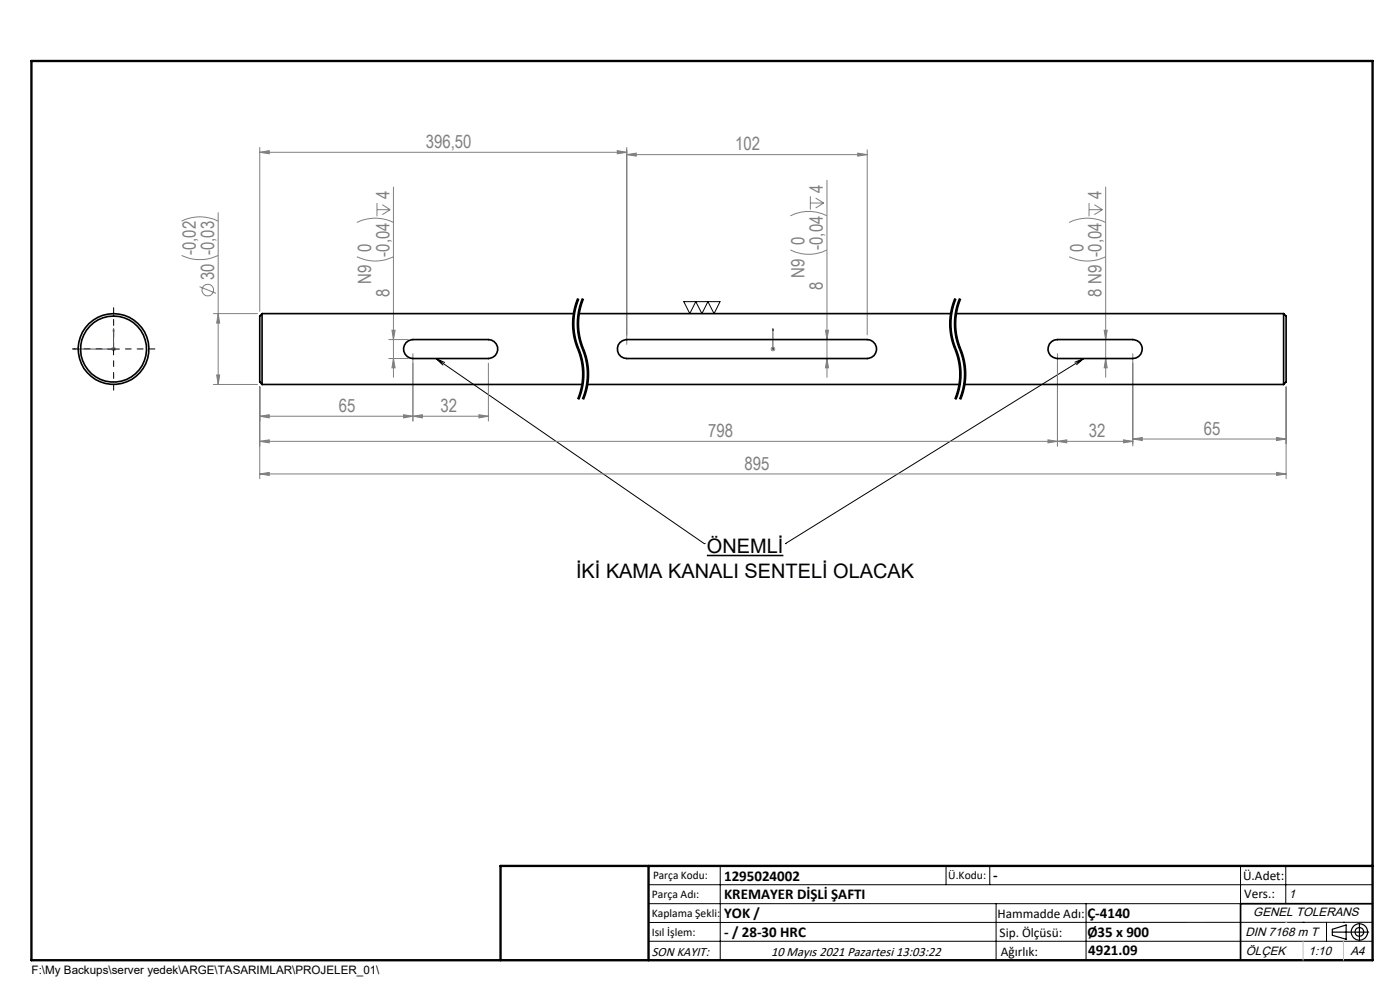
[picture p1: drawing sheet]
<svg xmlns="http://www.w3.org/2000/svg" width="297mm" height="210mm" viewBox="0 0 297 210" stroke-linecap="round" stroke-linejoin="round" font-family="sans-serif">
<g fill="none" stroke="#808080" stroke-width=".21">
<path d="M55.1 32.3l2-.3v.6zM55.1 31.3v34.7M55.1 32.3h77.9M83.5 39.7v40.3M131 32l2 .3-2 .3zM133 32.8l2-.3v.6zM133 31.3v41.8M133 32.8h51M175.4 38.2v41.8M182 32.5l2 .3-2 .3zM184 31.8v39.2M234.6 39.7v40.3"/>
<path d="M38.5 54.2a9 9 0 0 0 7.8 0M38.5 46.9a8.6 8.6 0 0 1 7.8 0M46.3 45.1v36.5M75.7 54.5a8.6 8.6 0 0 0 7.8 0M75.7 47.2a8.6 8.6 0 0 1 7.8 0M80 43.1v2.8M80 44.5h2.8M81.1 43.4l1.7 1.1M82.8 44.5l-1.7 1M167.7 53a8.6 8.6 0 0 0 7.7 0M167.7 45.8a8.6 8.6 0 0 1 7.7 0M171.9 41.7v2.8"/>
<path d="M171.9 43.1h2.8M173 42l1.7 1.1M174.7 43.1l-1.7 1M226.8 54.5a8.6 8.6 0 0 0 7.8 0M226.8 47.2a8.6 8.6 0 0 1 7.8 0M231 44.5h2.9M231 43.1v2.8M232.2 43.4l1.7 1.1M233.9 44.5l-1.7 1M23.6 74h1M23.7 73.7l.7 .7M24.1 73.5v1"/>
<path d="M24.4 73.7l-.7 .7M42.3 60.8l3.5 1.4M45.3 66.5h9.3M46 79.5h.6l-.3 2.1zM46.3 66.5l.3 2h-.6zM82.5 76.1h4.1M82.5 72h4.1M83.1 70.1h.7l-.3 1.9zM83.5 76.1l.3 1.9h-.7zM87.6 75v14.3M103.6 77v12.3M163.5 74h1"/>
<path d="M163.6 73.7l.7 .7M164 73.5v1M164.3 73.7l-.7 .7M175.1 70.1h.7l-.4 1.9zM175.4 76.1l.4 1.9h-.7zM224.3 75v19.6M234.2 70.1h.7l-.3 1.9zM234.6 76.1l.3 1.9h-.7zM240.3 75v19.6M45.3 81.6h9.3M55.1 88.3l2-.3v.6zM55.1 93.6l2-.3v.6z"/>
<path d="M55.1 82v19.6M55.1 88.3h48.5M55.1 93.6h185.2M85.6 88l2 .3-2 .3zM87.6 88.3l2-.3v.6zM101.6 88l2 .3-2 .3zM222.3 93.3l2 .3-2 .3zM224.3 93.6l2-.3v.6zM238.3 93.3l2 .3-2 .3zM240.3 93.1l2-.3v.6zM240.3 93.1h32.5M270.8 92.8l2 .3-2 .3z"/>
<path d="M272.8 82v19.6M55.1 100.5l2-.3v.7zM55.1 100.5h217.7M270.8 100.2l2 .3-2 .4z"/>
<circle cx="44.1" cy="61.5" r="1.23"/>
</g>
<path d="M150 117.8h16.2" fill="none" stroke="#000" stroke-width=".33"/>
<path d="M122.7 63.3a13.9 13.9 0 0 0 0 10.7M122.7 74a13.9 13.9 0 0 1 0 10.7M123.7 63.3a13.9 13.9 0 0 0 0 10.7M123.7 74a13.9 13.9 0 0 1 0 10.7M202.7 63.3a13.9 13.9 0 0 0 0 10.7M202.7 74a13.9 13.9 0 0 1 0 10.7M203.7 63.3a13.9 13.9 0 0 0 0 10.7M203.7 74a13.9 13.9 0 0 1 0 10.7" fill="none" stroke="#000" stroke-width=".21" stroke-dasharray="6.3 1.3 1.3 1.3" stroke-dashoffset="2.8" stroke-linecap="butt"/>
<g fill="none" stroke="#000" stroke-width=".21">
<path d="M22.8 74h2.5M24.1 72.8v2.5M92.5 76.1l56.9 39.2M92.5 76.1l1.8 .8M92.5 76.1l1.4 1.3M121.4 69.2l.6 3.3M121.8 69.8l.5 2.6M121.9 67.1l-.1 2.7M122 66.5l-.1 .6M122 64.9l-.5 2.1-.1 2.2M122 72.5l.7 2.1M122.2 65.5l-.2 1"/>
<path d="M122.3 72.4l.4 1.3M122.4 69.2l.1 1.1a15 15 0 0 0 1.2 4.3M122.5 63.3l-.5 1.5M122.7 63.3a14.3 14.3 0 0 0 .4 11.7 13.9 13.9 0 0 1-.4 9.7M122.7 74.6l.5 1.5M122.7 73.7l.1 .3zM122.8 69.8l.5 2.6M122.8 63.4l-.6 2.1M122.8 74a14.1 14.1 0 0 1 1.1 4.2M122.9 67.1l-.1 2.7M123 66.5l-.1 .6M123.2 65.5l-.2 1"/>
<path d="M123.2 76.1l.3 2.7M123.3 72.4l.2 .5a16.7 16.7 0 0 1 1.4 5.3M123.5 63.3l-.9 3.2-.2 2.7M123.5 78.8v1.1M123.5 79.9l-.3 2.7M123.7 63.3a14.3 14.3 0 0 0 .4 11.7 13.9 13.9 0 0 1-.4 9.7M123.7 74.6a13.7 13.7 0 0 1 .8 5.3M123.8 63.4l-.6 2.1M123.9 78.3v2.2l-.4 2.2M124.5 79.9l-.2 2.1-.8 2.6M124.9 78.3v2.2l-.4 2.2M145.1 64h7.7l-1.3 2.5-1.3-2.5-1.3 2.5-1.3-2.5-1.3 2.5z"/>
<path d="M201.4 69.2l.1 1.1a15 15 0 0 0 1.2 4.3M201.8 69.8l.5 2.6M201.9 67.1l-.1 2.7M202 66.5l-.1 .6M202.2 65.5l-.2 1M202.3 72.4l.7 2.1M202.4 69.2l.4 2.8 .9 2.6M202.5 63.3l-.9 3.2-.2 2.7M202.7 63.3a14.3 14.3 0 0 0 .4 11.7 13.9 13.9 0 0 1-.4 9.7M202.7 74.6l.2 .5M202.8 69.8l.5 2.6M202.8 63.4l-.6 2.1"/>
<path d="M202.9 67.1l-.1 2.7M202.9 75.1a13.7 13.7 0 0 1 .7 4.8M203 66.5l-.1 .6M203 74.5l.7 2.1 .2 1.6M203.2 65.5l-.2 1M203.3 72.4l1.2 3.7M203.5 63.3l-.9 3.2-.2 2.7M203.6 79.9l-.2 1.6-.5 2.1M203.7 63.3a14.3 14.3 0 0 0 .4 11.7 13.9 13.9 0 0 1-.4 9.7M203.7 74.6a13.7 13.7 0 0 1 .9 5.3M203.8 63.4l-.6 2.1M203.9 78.3v2.2l-.4 2.2"/>
<path d="M204.5 76.1l.4 2.1M204.6 79.9l-.3 2.1-.8 2.6M204.9 78.3v2.2l-.4 2.2M229.9 76.1l-63.3 39.2M229.9 76.1l-1.5 1.3M229.9 76.1l-1.9 .7M123 84.3l-.2 .5M123.2 82.6l-.7 2M123.5 82.7l-.5 1.5M124 84.3l-.2 .5M124.5 82.7l-.5 1.5M202.9 83.6l-.4 1"/>
<path d="M203 84.3l-.2 .5M203.5 82.7l-.5 1.5M204 84.3l-.2 .5M204.5 82.7l-.5 1.5M149.4 115.3h.1M166.6 115.3h.1M137.6 187.7h153.6M137.6 191.7h153.6M137.6 199.7h153.6M152.8 183.7v20M200.7 183.7v4M210 183.7v4"/>
<path d="M211.3 191.7v12M230.4 191.7v12M263.2 183.7v20M272.8 183.7v8M276.4 195.6h.1M281.4 195.6v4.1M285 195.6h.1M291.2 195.6l-153.6 .1"/>
</g>
<g fill="none" stroke="#000" stroke-width=".25">
<path d="M282.6 197.7h7.8M282.6 197.1l3-.9v3l-3-.8zM288.4 195.8v3.8M106.2 203.7h185"/>
<circle cx="288.4" cy="197.7" r="1.74"/>
<circle cx="288.4" cy="197.7" r=".93"/>
</g>
<path d="M15.5 74l.4-.1v.2zM24.1 69.7l.1 .5h-.2zM24.1 69.7v4.3h-8.6M164 69.7v.5v-.5M164 73.9v.2zM164 74h.1M164 69.7v4.3" fill="none" stroke="#00f" stroke-width=".21"/>
<path d="M21.6 74h-6.2M24.1 71.5v-6.2M24.1 76.5v6.3M26.6 74h6.3" fill="none" stroke="#000" stroke-width=".21" stroke-dasharray="15.2 1.3 1.3 1.3" stroke-dashoffset="14"/>
<path d="M291.2 191.7h-28v12" fill="none" stroke="#000" stroke-width=".35"/>
<path d="M6.7 12.9h284.5v190.8h-284.5zM137.6 183.7v20M291.2 183.7h-185v20" fill="none" stroke="#000" stroke-width=".5"/>
<path d="M276.4 199.7v4M285 199.7v4" fill="none" stroke="#c0c0c0" stroke-width=".21"/>
<path d="M272.8 195.6h.1" fill="none" stroke="#c0c0c0" stroke-width=".25"/>
<g fill="#00f">
<path d="M164 69.7v.5zM164 73.9v.2z"/>
<path d="M24.1 69.7l.1 .5h-.2zM15.5 74l.4-.1v.2z"/>
</g>
<g fill="#808080">
<path d="M55.1 88.3l2-.3v.6zM85.6 88l2 .3-2 .3zM55.1 93.6l2-.3v.6zM222.3 93.3l2 .3-2 .3zM55.1 100.5l2-.3v.7zM270.8 100.2l2 .3-2 .4zM55.1 32.3l2-.3v.6zM131 32l2 .3-2 .3zM133 32.8l2-.3v.6zM182 32.5l2 .3-2 .3zM224.3 93.6l2-.3v.6zM238.3 93.3l2 .3-2 .3zM240.3 93.1l2-.3v.6zM270.8 92.8l2 .3-2 .3z"/>
<path d="M101.6 88l2 .3-2 .3zM87.6 88.3l2-.3v.6z"/>
<path d="M175.4 76.1l.4 1.9h-.7zM175.1 70.1h.7l-.4 1.9z"/>
<path d="M83.5 76.1l.3 1.9h-.7zM83.1 70.1h.7l-.3 1.9zM234.6 76.1l.3 1.9h-.7zM234.2 70.1h.7l-.3 1.9z"/>
<path d="M46.3 66.5l.3 2h-.6zM46 79.5h.6l-.3 2.1z"/>
</g>
<g fill="none" stroke="#000" stroke-width=".35">
<path d="M55.6 66.5v15.1M55.6 66.5l-.5 .6v12.9a1.45 1.45 0 0 0 .5 1.6M55.6 66.5h66.1M86.1 72.7l.6-.4 .9-.3h16a2.01 2.01 0 0 1 2 2 2.01 2.01 0 0 1-2 2.1h-16a2.02 2.02 0 0 1-1.8-1.3 2.02 2.02 0 0 1 .3-2.1zM122.8 66.5h79M131.5 72.7l.5-.4 1-.3h51a2.01 2.01 0 0 1 2 2 2.01 2.01 0 0 1-2 2.1h-51a2 2 0 0 1-1.9-1.3 2 2 0 0 1 .4-2.1zM202.8 66.5h69.5M223.1 72.5l.6-.4 .6-.1h16a2.01 2.01 0 0 1 2 2 2.01 2.01 0 0 1-2 2.1h-16a2.01 2.01 0 0 1-1.9-1.4 2.01 2.01 0 0 1 .7-2.2zM272.3 66.5v15.1M272.3 66.5l.5 .6v12.9a1.39 1.39 0 0 1-.5 1.6M55.6 81.6h67.9M124.6 81.6h79"/>
<path d="M204.5 81.6h67.8"/>
<circle cx="24.1" cy="74" r="7.5"/>
<circle cx="24.1" cy="74.1" r="7"/>
</g>
<g font-size="4.2">
<text x="150" y="117.4">ÖNEMLİ</text>
<text x="122.2" y="122.6">İKİ KAMA KANALI SENTELİ OLACAK</text>
</g>
<g font-size="3.9" fill="#808080">
<text x="90.3" y="31.4">396,50</text>
<text x="155.9" y="31.9">102</text>
<text x="174.6" y="40.9" transform="rotate(-90 174.6 40.9)">4</text>
<text x="82.6" y="42.3" transform="rotate(-90 82.6 42.3)">4</text>
<text x="233.7" y="42.3" transform="rotate(-90 233.7 42.3)">4</text>
<text x="78.7" y="53.4" transform="rotate(-90 78.7 53.4)">0</text>
<text x="170.7" y="51.9" transform="rotate(-90 170.7 51.9)">0</text>
<text x="174.6" y="53" transform="rotate(-90 174.6 53)">-0,04</text>
<text x="229.8" y="53.4" transform="rotate(-90 229.8 53.4)">0</text>
<text x="41.5" y="54.1" transform="rotate(-90 41.5 54.1)">-0,02</text>
<text x="45.4" y="59.5" transform="rotate(-90 45.4 59.5)">30 -0,03</text>
<text x="82.6" y="54.4" transform="rotate(-90 82.6 54.4)">-0,04</text>
<text x="170.7" y="58.9" transform="rotate(-90 170.7 58.9)">N9</text>
<text x="78.7" y="60.3" transform="rotate(-90 78.7 60.3)">N9</text>
<text x="82.6" y="62.9" transform="rotate(-90 82.6 62.9)">8</text>
<text x="174.6" y="61.5" transform="rotate(-90 174.6 61.5)">8</text>
<text x="233.7" y="62.9" transform="rotate(-90 233.7 62.9)">8 N9 -0,04</text>
<text x="71.9" y="87.4">65</text>
<text x="93.4" y="87.4">32</text>
<text x="150.2" y="92.7">798</text>
<text x="231" y="92.7">32</text>
<text x="255.4" y="92.2">65</text>
<text x="158" y="99.7">895</text>
</g>
<g font-size="3.2">
<text x="153.6" y="186.8">1295024002</text>
<text x="153.6" y="190.8">KREMAYER DİŞLİ ŞAFTI</text>
<text x="210.7" y="186.6">-</text>
<text x="153.6" y="194.8">YOK /</text>
<text x="230.7" y="194.8">Ç-4140</text>
<text x="153.6" y="198.8">- / 28-30 HRC</text>
<text x="230.7" y="198.7">Ø35 x 900</text>
<text x="230.8" y="202.6">4921.09</text>
</g>
<g font-size="2.8">
<text x="263.7" y="186.7">Ü.Adet:</text>
<text x="263.9" y="190.5">Vers.:</text>
<text x="211.6" y="194.8">Hammadde Adı:</text>
<text x="138.3" y="202.8">SON KAYIT:</text>
<text x="163.6" y="202.8">10 Mayıs 2021 Pazartesi 13:03:22</text>
<text x="212.1" y="198.7">Sip. Ölçüsü:</text>
<text x="212.3" y="202.7">Ağırlık:</text>
</g>
<g font-size="2.6">
<text x="273.4" y="190.4">1</text>
<text x="265.9" y="194.4">GENEL TOLERANS</text>
<text x="264.2" y="198.5">DIN 7168 m T</text>
<text x="264.3" y="202.6">ÖLÇEK</text>
<text x="277.6" y="202.6">1:10</text>
<text x="286.5" y="202.6">A4</text>
</g>
<g font-size="2.5">
<text x="138.3" y="190.5">Parça Adı:</text>
<text x="138.5" y="186.5">Parça Kodu:</text>
<text x="201.2" y="186.5">Ü.Kodu:</text>
<text x="138.3" y="194.5">Kaplama Şekli:</text>
<text x="138.3" y="198.6">Isıl İşlem:</text>
<text x="6.7" y="206.7">F:\My Backups\server yedek\ARGE\TASARIMLAR\PROJELER_01\</text>
</g>
</svg>
